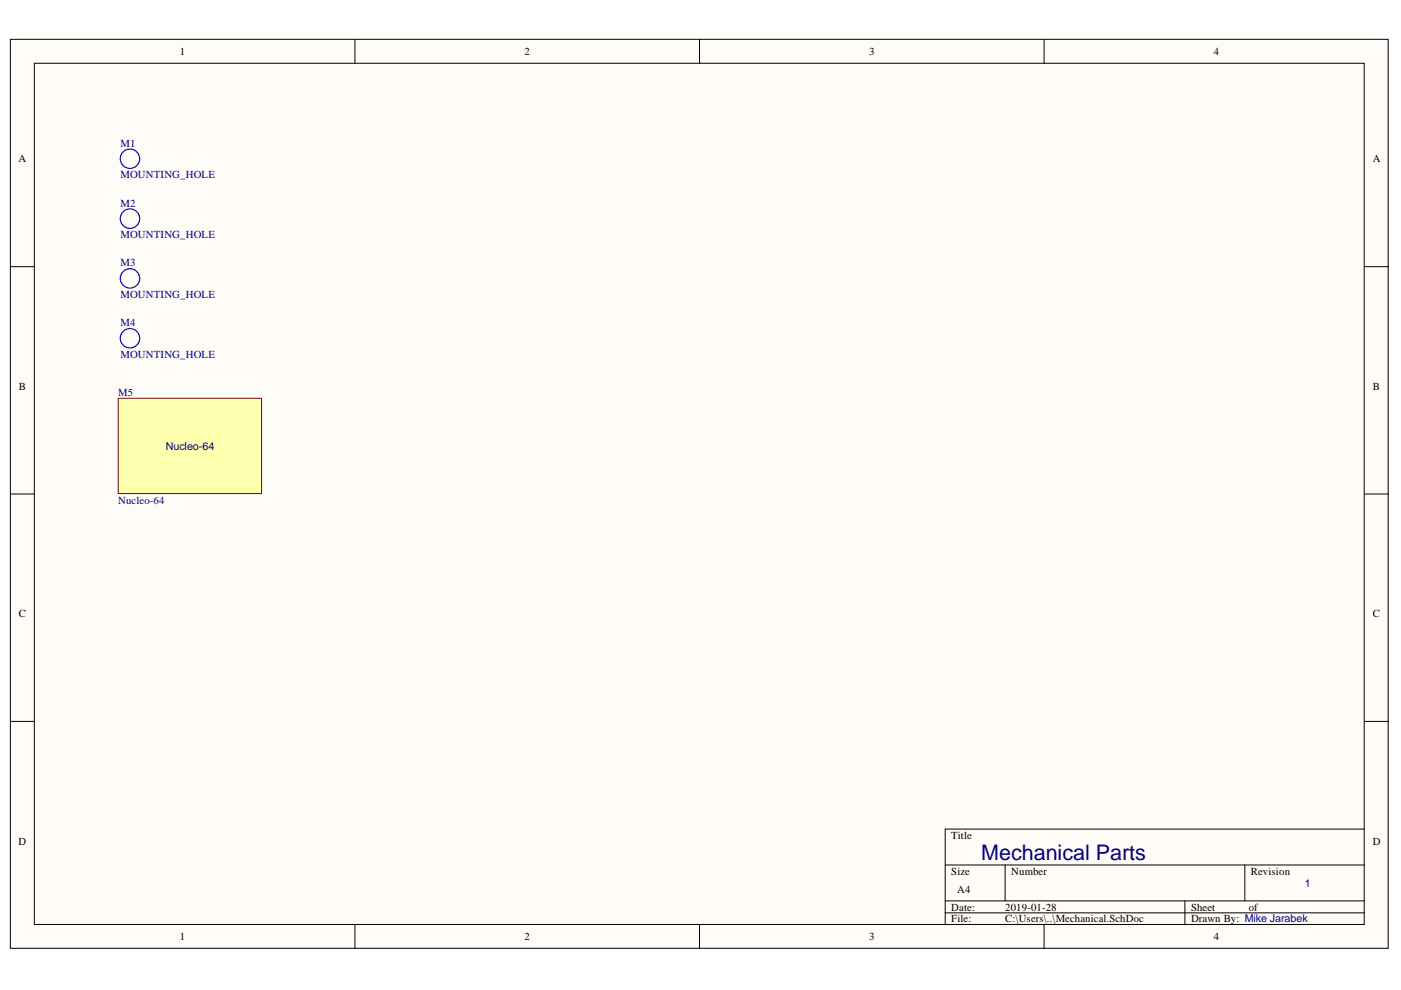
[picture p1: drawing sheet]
<svg xmlns="http://www.w3.org/2000/svg" width="297mm" height="210mm" viewBox="0 0 297 210" stroke-linecap="round" stroke-linejoin="round" font-family="sans-serif">
<g fill="#fffcf8" stroke="#000" stroke-width=".21">
<path d="M2.2 8.3h292.1v192.8h-292.1z"/>
<path d="M7.3 13.4h281.9v182.6h-281.9z"/>
</g>
<g fill="none" stroke="#000" stroke-width=".21">
<path d="M75.3 8.3v5.1M148.3 8.3v5.1M221.4 8.3v5.1M2.2 56.5h5.1M289.3 56.5h5.1M2.2 104.7h5.1M289.3 104.7h5.1M2.2 153h5.1M289.3 153h5.1M289.3 175.8h-88.9v20.3M75.3 196.1v5.1M148.3 196.1v5.1"/>
<path d="M200.4 183.4h88.9M200.4 191h88.9M200.4 193.5h88.9M213.1 183.4v7.6M221.4 196.1v5.1M251.2 191v5.1M263.9 183.4v7.6"/>
</g>
<g fill="none" stroke="#00f" stroke-width=".25">
<path d="M29.6 33.7a2.06 2.06 0 0 0-2.9-1.9 2.06 2.06 0 0 0-.5 3.4 2.06 2.06 0 0 0 3.3-.9l.1-.5M29.6 46.4a2.06 2.06 0 0 0-2.9-1.9 2.06 2.06 0 0 0-.5 3.4 2.06 2.06 0 0 0 3.3-.9l.1-.6M29.6 71.8a2.06 2.06 0 0 0-2.9-2 2.06 2.06 0 0 0-.5 3.4 2.06 2.06 0 0 0 3.3-.9l.1-.5"/>
<circle cx="27.6" cy="59" r="2.06"/>
</g>
<path d="M25.1 84.5h30.4v20.1h-30.4z" fill="#ffffb0" stroke="#800000" stroke-width=".21"/>
<text font-size="4.6" fill="#000080" x="208" y="182.4">Mechanical Parts</text>
<g font-size="2.3">
<text x="38.1" y="11.7">1</text>
<text x="111.2" y="11.7">2</text>
<text x="184.3" y="11.7">3</text>
<text x="257.3" y="11.7">4</text>
<text x="3.9" y="34.5">A</text>
<text x="291.1" y="34.5">A</text>
<text x="4" y="82.7">B</text>
<text x="291.1" y="82.7">B</text>
<text x="4" y="130.9">C</text>
<text x="291.1" y="130.9">C</text>
<text x="3.9" y="179.1">D</text>
<text x="201.7" y="177.9">Title</text>
<text x="291.1" y="179.1">D</text>
<text x="201.7" y="185.5">Size</text>
<text x="214.4" y="185.5">Number</text>
<text x="265.2" y="185.5">Revision</text>
<text x="203" y="189.3">A4</text>
<text x="201.7" y="193.1">Date:</text>
<text x="201.7" y="195.6">File:</text>
<text x="213.1" y="193.1">2019-01-28</text>
<text x="213.1" y="195.6">C:\Users\..\Mechanical.SchDoc</text>
<text x="252.5" y="193.1">Sheet</text>
<text x="252.5" y="195.6">Drawn By: Mike Jarabek</text>
<text x="264.8" y="193.1">of</text>
<text x="38.1" y="199.4">1</text>
<text x="111.2" y="199.4">2</text>
<text x="184.3" y="199.4">3</text>
<text x="257.3" y="199.4">4</text>
</g>
<g font-size="2.3" fill="#000080">
<text x="25.5" y="31.1">M1</text>
<text x="25.5" y="37.8">MOUNTING_HOLE</text>
<text x="25.5" y="43.8">M2</text>
<text x="25.5" y="50.5">MOUNTING_HOLE</text>
<text x="25.5" y="56.5">M3</text>
<text x="25.5" y="63.2">MOUNTING_HOLE</text>
<text x="25.5" y="69.2">M4</text>
<text x="25.5" y="75.9">MOUNTING_HOLE</text>
<text x="25" y="83.9">M5</text>
<text x="35.2" y="95.4">Nucleo-64</text>
<text x="25" y="106.8">Nucleo-64</text>
<text x="276.6" y="188">1</text>
</g>
</svg>
